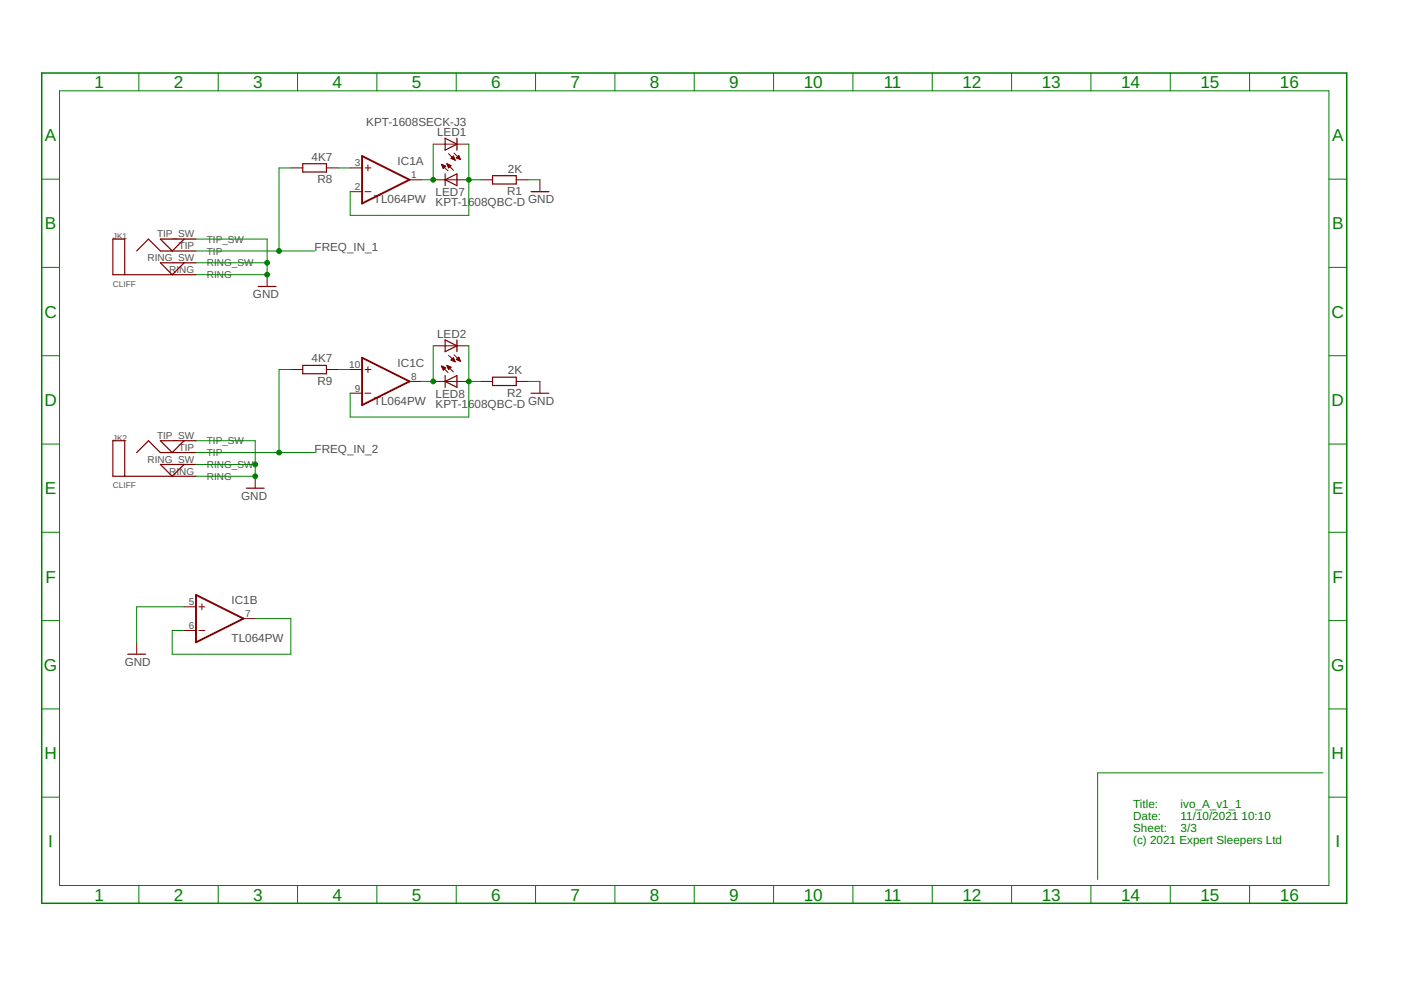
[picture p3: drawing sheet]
<svg xmlns="http://www.w3.org/2000/svg" width="297mm" height="210mm" viewBox="0 0 297 210" stroke-linecap="round" stroke-linejoin="round" font-family="sans-serif">
<g fill="none" stroke="#800000" stroke-width=".25">
<path d="M64.1 34.6h5v1.8h-5zM94.2 29.3l2.5 1.2-2.5 1.3zM94.2 38l2.5-1.2v2.5zM94.2 36.8v2.5M96.7 29.3v2.5M104.2 37.2h5v1.7h-5zM26.4 58.1v-7.5h-2.5v7.5h17.6M28.9 53.1l2.5-2.5 2.5 2.5h7.6M38.9 50.6l-2.5 2.5-2.5-2.5h7.6M38.9 55.6l-2.5 2.5-2.5-2.5h7.6M112.4 40.6h3.7M54.6 60.6h3.8"/>
<path d="M64.1 77.3h5v1.8h-5zM94.2 71.9l2.5 1.3-2.5 1.2zM94.2 79.5v2.5M96.7 71.9v2.5M104.2 79.8h5v1.8h-5zM28.9 95.8l2.5-2.5 2.5 2.5h7.6M38.9 93.3l-2.5 2.5-2.5-2.5h7.6M38.9 98.3l-2.5 2.5-2.5-2.5h7.6M94.2 80.7l2.5-1.2v2.5zM112.4 83.2h3.7M26.4 100.8v-7.5h-2.5v7.5h17.6M52.1 103.3h3.8"/>
<path d="M27 138.4h3.8"/>
</g>
<g fill="none" stroke="#800000" stroke-width=".21">
<path d="M61.5 35.5h2.6M69.1 35.5h2.5M74.1 35.5h2.5M77.2 35.5h1.3M77.9 34.9v1.3M86.6 38h2.6M91.7 30.5h7.5M91.7 38h7.5M93.4 34.8l1.4 1.4M93.4 34.8l.9 .4-.5 .5zM93.5 34.9h.1M93.5 35h.4"/>
<path d="M93.6 35.1h.6M93.6 35.2h.6M93.7 35.3h.4M93.7 35.5h.3M93.7 35.6h.2M94.6 34.6l1.3 1.4M94.6 34.6l.8 .4-.5 .5zM94.6 34.7h.2M94.6 34.9h.4M94.7 35h.6M94.7 35.1h.7M94.8 35.2h.4"/>
<path d="M94.8 35.3h.3M94.9 35.5h.1M94.9 32.5l1.4 1.4M95.4 33.5l.5-.5 .4 .9zM95.5 33.5h.7M95.5 33.4h.6M95.6 33.3h.5M95.7 33.2h.3M95.8 33.7h.4M95.9 33.1h.1M96.1 32.4l1.3 1.4M96.1 33.8h.1"/>
<path d="M96.5 33.4l.5-.5 .4 .9zM96.6 33.3h.6M96.6 33.4h.7M96.8 33.2h.4M96.9 33.1h.2M96.9 33.5h.4M97 33h.1M97.2 33.7h.2M101.7 38h2.5M109.2 38h2.5M114.2 38v2.6M56.5 58.1v2.5"/>
<path d="M74.1 40.6h2.5M77.2 40.6h1.3M61.5 78.2h2.6M69.1 78.2h2.5M74.1 78.2h2.5M77.2 78.2h1.3M77.9 77.6v1.2M91.7 73.2h7.5M93.4 77.4l1.4 1.4M93.4 77.4l.9 .4-.5 .5zM93.5 77.5h.1M93.5 77.6h.4"/>
<path d="M93.6 77.8h.5M93.6 77.9h.6M93.6 78h.5M93.7 78.1h.3M93.7 78.2h.2M94.6 77.3l1.3 1.4M94.6 77.3l.8 .4-.5 .5zM94.6 77.4h.1M94.6 77.5h.4M94.7 77.6h.6M94.7 77.8h.7M94.8 77.9h.4"/>
<path d="M94.8 78h.3M94.9 78.1h.1M94.9 75.2l1.4 1.4M95.4 76.2l.5-.5 .4 .9zM95.5 76.2h.7M95.5 76.1h.6M95.6 76h.5M95.8 76.3h.4M95.8 75.9h.2M95.9 75.7h.1M96 76.5h.2M96.1 75.1l1.3 1.3"/>
<path d="M96.5 76.1l.5-.5 .4 .8zM96.6 76.1h.7M96.6 76h.6M96.8 75.9h.4M96.9 75.7h.2M96.9 76.2h.4M97 75.6h.1M97.2 76.3h.2M74.1 83.2h2.5M77.2 83.2h1.3M86.6 80.7h2.6M91.7 80.7h7.5"/>
<path d="M101.7 80.7h2.5M109.2 80.7h2.5M114.2 80.7v2.5M54 100.8v2.5M28.9 135.9v2.5M38.9 128.4h2.6M38.9 133.4h2.6M42.1 128.4h1.2M42.1 133.4h1.2M42.7 127.8v1.2M51.5 130.9h2.5"/>
</g>
<path d="M76.6 33l10 5-10 5.1zM76.6 75.7l10 5-10 5zM41.5 125.9l10 5-10 5z" fill="none" stroke="#800000" stroke-width=".4"/>
<path d="M8.8 15.5h276.1v175.6h-276.1z" fill="none" stroke="#008000" stroke-width=".32"/>
<g fill="none" stroke="#008000" stroke-width=".21">
<path d="M12.6 19.2h268.6v168.2h-268.6zM29.4 15.5v3.7M46.2 15.5v3.7M62.9 15.5v3.7M79.7 15.5v3.7M96.5 15.5v3.7M113.3 15.5v3.7M130.1 15.5v3.7M146.9 15.5v3.7M163.7 15.5v3.7M180.4 15.5v3.7M197.2 15.5v3.7"/>
<path d="M214 15.5v3.7M230.8 15.5v3.7M247.6 15.5v3.7M264.4 15.5v3.7M8.8 37.9h3.8M61.5 35.5h-2.5v17.6M71.6 35.5h2.5M91.7 30.5v7.5h-2.5M99.2 38h2.5M99.2 30.5v15.1h-25.1v-5M111.7 38h2.5M281.2 37.9h3.7"/>
<path d="M8.8 56.6h3.8M41.5 50.6h15v7.5h-15M41.5 55.6h15M41.5 53.1h25M281.2 56.6h3.7M8.8 75.3h3.8M61.5 78.2h-2.5v17.6M71.6 78.2h2.5M91.7 73.2v7.5h-2.5M99.2 73.2v15h-25.1v-5M281.2 75.3h3.7M8.8 94h3.8"/>
<path d="M41.5 93.3h12.5v7.5h-12.5M41.5 98.3h12.5M41.5 95.8h25M99.2 80.7h2.5M111.7 80.7h2.5M281.2 94h3.7M8.8 112.6h3.8M281.2 112.6h3.7M8.8 131.3h3.8M38.9 128.4h-10v7.5M54 130.9h7.5v7.5h-25.1v-5h2.5M281.2 131.3h3.7"/>
<path d="M8.8 150h3.8M281.2 150h3.7M8.8 168.7h3.8M279.9 163.5h-47.7v22.6M281.2 168.7h3.7M29.4 187.4v3.7M46.2 187.4v3.7M62.9 187.4v3.7M79.7 187.4v3.7M96.5 187.4v3.7M113.3 187.4v3.7M130.1 187.4v3.7"/>
<path d="M146.9 187.4v3.7M163.7 187.4v3.7M180.4 187.4v3.7M197.2 187.4v3.7M214 187.4v3.7M230.8 187.4v3.7M247.6 187.4v3.7M264.4 187.4v3.7"/>
</g>
<g fill="#008000" stroke="#008000" stroke-width=".21">
<circle cx="56.5" cy="58.1" r=".51"/>
<circle cx="56.5" cy="55.6" r=".51"/>
<circle cx="54" cy="100.8" r=".51"/>
<circle cx="54" cy="98.3" r=".51"/>
<circle cx="91.7" cy="38" r=".51"/>
<circle cx="99.2" cy="38" r=".51"/>
<circle cx="91.7" cy="80.7" r=".51"/>
<circle cx="99.2" cy="80.7" r=".51"/>
<circle cx="59" cy="53.1" r=".51"/>
<circle cx="59" cy="95.8" r=".51"/>
</g>
<g font-size="3.6" fill="#008000">
<text x="20" y="18.6">1</text>
<text x="36.8" y="18.6">2</text>
<text x="53.5" y="18.6">3</text>
<text x="70.3" y="18.6">4</text>
<text x="87.1" y="18.6">5</text>
<text x="103.9" y="18.6">6</text>
<text x="120.7" y="18.6">7</text>
<text x="137.5" y="18.6">8</text>
<text x="154.3" y="18.6">9</text>
<text x="170" y="18.6">10</text>
<text x="187" y="18.6">11</text>
<text x="203.6" y="18.6">12</text>
<text x="220.4" y="18.6">13</text>
<text x="237.2" y="18.6">14</text>
<text x="254" y="18.6">15</text>
<text x="270.8" y="18.6">16</text>
<text x="9.5" y="29.8">A</text>
<text x="281.8" y="29.8">A</text>
<text x="9.5" y="48.5">B</text>
<text x="281.8" y="48.5">B</text>
<text x="9.4" y="67.2">C</text>
<text x="281.7" y="67.2">C</text>
<text x="9.4" y="85.9">D</text>
<text x="281.7" y="85.9">D</text>
<text x="9.5" y="104.6">E</text>
<text x="281.8" y="104.6">E</text>
<text x="9.6" y="123.3">F</text>
<text x="281.9" y="123.3">F</text>
<text x="9.3" y="142">G</text>
<text x="281.6" y="142">G</text>
<text x="9.4" y="160.6">H</text>
<text x="281.7" y="160.6">H</text>
<text x="10.2" y="179.3">I</text>
<text x="282.5" y="179.3">I</text>
<text x="20" y="190.5">1</text>
<text x="36.8" y="190.5">2</text>
<text x="53.5" y="190.5">3</text>
<text x="70.3" y="190.5">4</text>
<text x="87.1" y="190.5">5</text>
<text x="103.9" y="190.5">6</text>
<text x="120.7" y="190.5">7</text>
<text x="137.5" y="190.5">8</text>
<text x="154.3" y="190.5">9</text>
<text x="170" y="190.5">10</text>
<text x="187" y="190.5">11</text>
<text x="203.6" y="190.5">12</text>
<text x="220.4" y="190.5">13</text>
<text x="237.2" y="190.5">14</text>
<text x="254" y="190.5">15</text>
<text x="270.8" y="190.5">16</text>
</g>
<g font-size="2.5" fill="#505050">
<text x="77.5" y="26.6">KPT-1608SECK-J3</text>
<text x="92.5" y="28.8">LED1</text>
<text x="65.9" y="34">4K7</text>
<text x="84.1" y="34.9">IC1A</text>
<text x="67.1" y="38.8">R8</text>
<text x="92.2" y="41.6">LED7</text>
<text x="107.3" y="41.3">R1</text>
<text x="107.5" y="36.5">2K</text>
<text x="79.1" y="43.1">TL064PW</text>
<text x="92.2" y="43.7">KPT-1608QBC-D</text>
<text x="111.7" y="43.1">GND</text>
<text x="66.6" y="53.1">FREQ_IN_1</text>
<text x="53.5" y="63.1">GND</text>
<text x="92.5" y="71.4">LED2</text>
<text x="65.9" y="76.7">4K7</text>
<text x="84.1" y="77.6">IC1C</text>
<text x="67.1" y="81.4">R9</text>
<text x="107.3" y="83.9">R2</text>
<text x="107.5" y="79.2">2K</text>
<text x="79.1" y="85.7">TL064PW</text>
<text x="92.2" y="86.4">KPT-1608QBC-D</text>
<text x="92.2" y="84.2">LED8</text>
<text x="111.7" y="85.7">GND</text>
<text x="66.6" y="95.8">FREQ_IN_2</text>
<text x="51" y="105.8">GND</text>
<text x="49" y="127.8">IC1B</text>
<text x="49" y="135.9">TL064PW</text>
<text x="26.4" y="140.9">GND</text>
</g>
<g font-size="2.5" fill="#008000">
<text x="239.7" y="171.1">Title:</text>
<text x="239.7" y="173.6">Date:</text>
<text x="249.8" y="171.1">ivo_A_v1_1</text>
<text x="249.8" y="173.6">11/10/2021</text>
<text x="262.7" y="173.6">10:10</text>
<text x="239.7" y="176.1">Sheet:</text>
<text x="239.7" y="178.6">(c) 2021 Expert Sleepers Ltd</text>
<text x="249.8" y="176.1">3/3</text>
</g>
<g font-size="2.1" fill="#505050">
<text x="75.1" y="35.2">3</text>
<text x="75.1" y="40.2">2</text>
<text x="87" y="37.7">1</text>
<text x="33.2" y="50.2">TIP_SW</text>
<text x="37.8" y="52.7">TIP</text>
<text x="43.8" y="53.9">TIP</text>
<text x="43.8" y="51.3">TIP_SW</text>
<text x="31.2" y="55.3">RING_SW</text>
<text x="35.8" y="57.8">RING</text>
<text x="43.8" y="58.9">RING</text>
<text x="43.8" y="56.4">RING_SW</text>
<text x="73.9" y="77.8">10</text>
<text x="75.1" y="82.9">9</text>
<text x="87" y="80.4">8</text>
<text x="33.2" y="92.9">TIP_SW</text>
<text x="37.8" y="95.4">TIP</text>
<text x="43.8" y="94">TIP_SW</text>
<text x="31.2" y="97.9">RING_SW</text>
<text x="35.8" y="100.4">RING</text>
<text x="43.8" y="96.5">TIP</text>
<text x="43.8" y="101.5">RING</text>
<text x="43.8" y="99">RING_SW</text>
<text x="39.9" y="128">5</text>
<text x="51.8" y="130.5">7</text>
<text x="39.9" y="133.1">6</text>
</g>
<g font-size="1.8" fill="#505050">
<text x="23.9" y="50.6">JK1</text>
<text x="23.9" y="60.6">CLIFF</text>
<text x="23.9" y="93.3">JK2</text>
<text x="23.9" y="103.3">CLIFF</text>
</g>
</svg>
